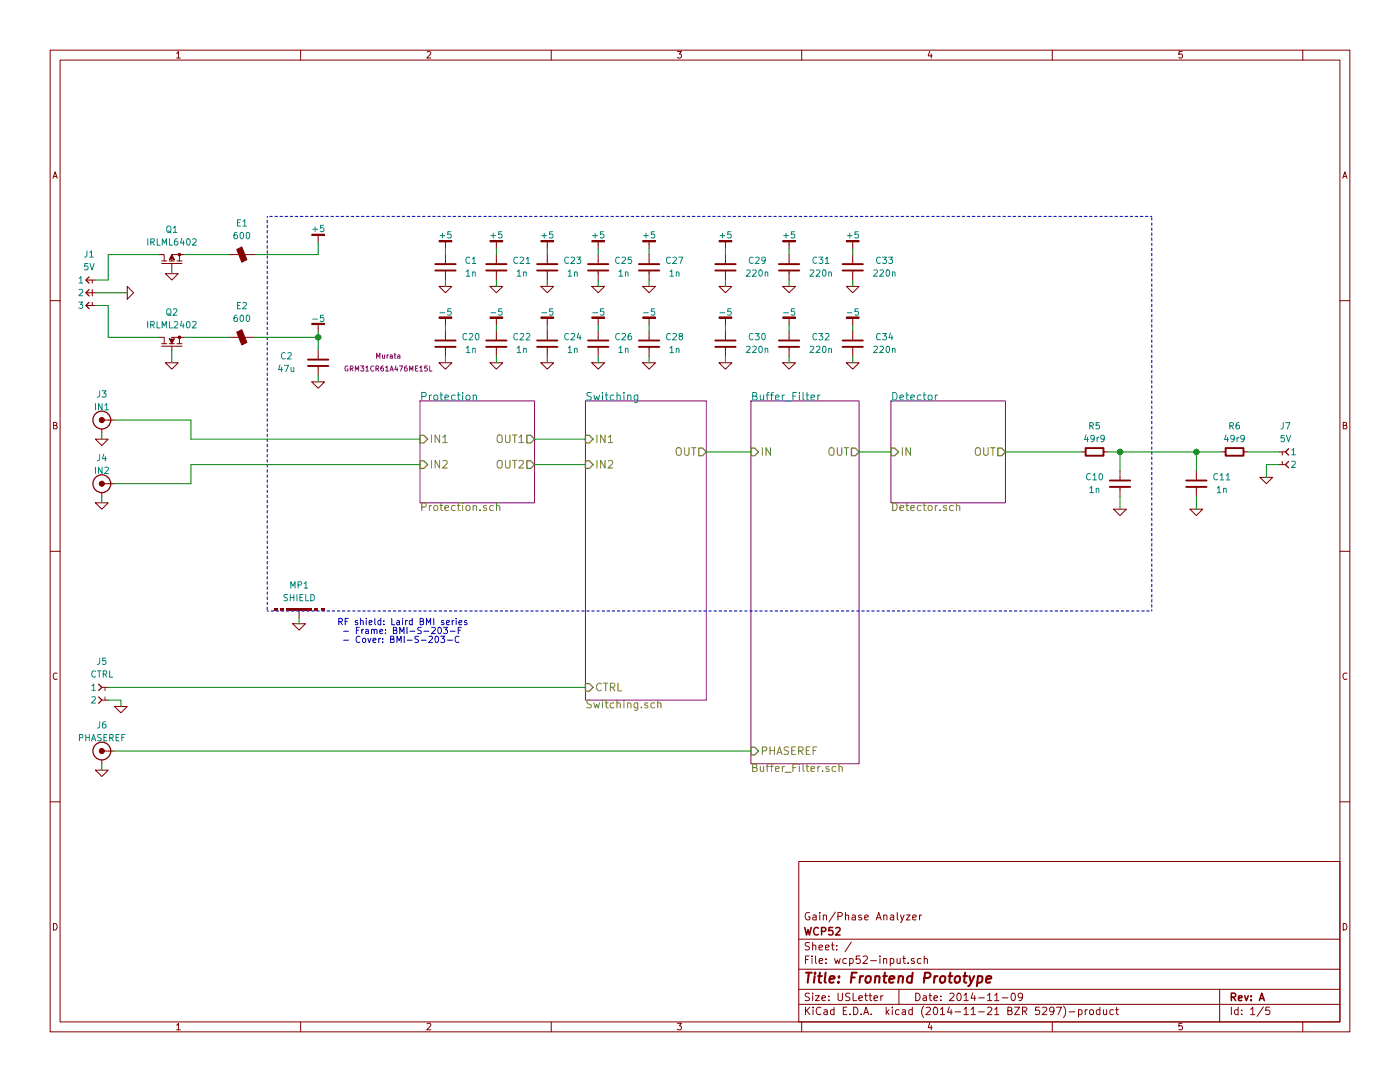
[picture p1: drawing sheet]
EESchema Schematic File Version 2
LIBS:1N
LIBS:1N-SMD
LIBS:2N
LIBS:2N-SMD
LIBS:4000
LIBS:7400
LIBS:ad
LIBS:altera
LIBS:atmel
LIBS:capacitors
LIBS:conn
LIBS:diodesinc
LIBS:display
LIBS:electromech
LIBS:fairchild_ic
LIBS:fairchild_semi
LIBS:ftdi
LIBS:ic_template
LIBS:inductors
LIBS:infineon
LIBS:intersil
LIBS:irf
LIBS:ixys
LIBS:lattice
LIBS:ltc
LIBS:maxim
LIBS:mechanical
LIBS:microchip
LIBS:nxp_ic
LIBS:nxp_semi
LIBS:onsemi
LIBS:passive
LIBS:power
LIBS:resistors
LIBS:russian-nixies
LIBS:semi
LIBS:silabs
LIBS:skyworks
LIBS:st_ic
LIBS:st_semi
LIBS:supertex
LIBS:symbol
LIBS:texas
LIBS:vishay_semi
LIBS:wcp52-input-cache
EELAYER 25 0
EELAYER END
$Descr USLetter 11000 8500
encoding utf-8
Sheet 1 5
Title "Frontend Prototype"
Date "2014-11-09"
Rev "A"
Comp "WCP52"
Comment1 "Gain/Phase Analyzer"
Comment2 ""
Comment3 ""
Comment4 ""
$EndDescr
$Comp
L COAX J4
U 1 1
P 800 3800
F 0 "J4" H 800 4000 50  0000 C CNN
F 1 "IN2" H 800 3900 50  0000 C CNN
F 2 "conn:CONN-2_CONSMA001" H 800 3800 50  0001 C CNN
F 3 "" H 800 3800 50  0000 C CNN
	1    800  3800
	1    0    0    -1  
$EndComp
$Comp
L PMV160UP Q1
U 1 1
P 1350 2050
F 0 "Q1" V 1600 2050 50  0000 C CNN
F 1 "IRLML6402" V 1500 2050 50  0000 C CNN
F 2 "IPC-semi-nominal:SOT-23" H 1350 2050 60  0001 C CNN
F 3 "" H 1350 2050 60  0000 C CNN
	1    1350 2050
	0    1    -1   0   
$EndComp
$Comp
L GND #PWR01
U 1 1
P 1350 2150
F 0 "#PWR01" H 1350 2150 30  0001 C CNN
F 1 "GND" H 1350 2080 30  0001 C CNN
F 2 "" H 1350 2150 60  0000 C CNN
F 3 "" H 1350 2150 60  0000 C CNN
	1    1350 2150
	1    0    0    -1  
$EndComp
$Comp
L HEAD-F2 J7
U 1 1
P 10100 3550
F 0 "J7" H 10100 3750 50  0000 C CNN
F 1 "5V" H 10100 3650 50  0000 C CNN
F 2 "conn:CONN_2-SIL" H 10100 3550 50  0001 C CNN
F 3 "" H 10100 3550 50  0000 C CNN
	1    10100 3550
	1    0    0    -1  
$EndComp
$Comp
L GND #PWR02
U 1 1
P 9950 3750
F 0 "#PWR02" H 9950 3750 30  0001 C CNN
F 1 "GND" H 9950 3680 30  0001 C CNN
F 2 "" H 9950 3750 60  0000 C CNN
F 3 "" H 9950 3750 60  0000 C CNN
	1    9950 3750
	1    0    0    -1  
$EndComp
$Comp
L R-0402 R5
U 1 1
P 8600 3550
F 0 "R5" V 8400 3550 50  0000 C CNN
F 1 "49r9" V 8500 3550 50  0000 C CNN
F 2 "IPC7351-Nominal:RESC1005X40" H 8600 3600 60  0001 C CNN
F 3 "" H 8600 3600 60  0000 C CNN
	1    8600 3550
	0    -1   1    0   
$EndComp
$Comp
L R-0402 R6
U 1 1
P 9700 3550
F 0 "R6" V 9500 3550 50  0000 C CNN
F 1 "49r9" V 9600 3550 50  0000 C CNN
F 2 "IPC7351-Nominal:RESC1005X40" H 9700 3600 60  0001 C CNN
F 3 "" H 9700 3600 60  0000 C CNN
	1    9700 3550
	0    -1   1    0   
$EndComp
$Comp
L C-0402 C11
U 1 1
P 9400 3800
F 0 "C11" H 9600 3850 50  0000 C CNN
F 1 "1n" H 9600 3750 50  0000 C CNN
F 2 "IPC7351-Nominal:CAPC1005X55" H 9390 3775 60  0001 C CNN
F 3 "" H 9390 3775 60  0000 C CNN
	1    9400 3800
	1    0    0    -1  
$EndComp
$Comp
L GND #PWR03
U 1 1
P 9400 4000
F 0 "#PWR03" H 9400 4000 30  0001 C CNN
F 1 "GND" H 9400 3930 30  0001 C CNN
F 2 "" H 9400 4000 60  0000 C CNN
F 3 "" H 9400 4000 60  0000 C CNN
	1    9400 4000
	1    0    0    -1  
$EndComp
$Comp
L C-0402 C10
U 1 1
P 8800 3800
F 0 "C10" H 9000 3850 50  0000 C CNN
F 1 "1n" H 9000 3750 50  0000 C CNN
F 2 "IPC7351-Nominal:CAPC1005X55" H 8790 3775 60  0001 C CNN
F 3 "" H 8790 3775 60  0000 C CNN
	1    8800 3800
	-1   0    0    -1  
$EndComp
$Comp
L GND #PWR04
U 1 1
P 8800 4000
F 0 "#PWR04" H 8800 4000 30  0001 C CNN
F 1 "GND" H 8800 3930 30  0001 C CNN
F 2 "" H 8800 4000 60  0000 C CNN
F 3 "" H 8800 4000 60  0000 C CNN
	1    8800 4000
	1    0    0    -1  
$EndComp
$Comp
L SHIELD MP1
U 1 1
P 2350 4800
F 0 "MP1" H 2350 5000 50  0000 C CNN
F 1 "SHIELD" H 2350 4900 50  0000 C CNN
F 2 "" H 2350 4800 50  0001 C CNN
F 3 "" H 2350 4800 50  0000 C CNN
	1    2350 4800
	1    0    0    -1  
$EndComp
$Comp
L GND #PWR05
U 1 1
P 2350 4900
F 0 "#PWR05" H 2350 4900 30  0001 C CNN
F 1 "GND" H 2350 4830 30  0001 C CNN
F 2 "" H 2350 4900 60  0000 C CNN
F 3 "" H 2350 4900 60  0000 C CNN
	1    2350 4900
	1    0    0    -1  
$EndComp
Text Notes 2650 5050 0    50   ~ 0
RF shield: Laird BMI series\n - Frame: BMI-S-203-F\n - Cover: BMI-S-203-C
$Comp
L COAX J3
U 1 1
P 800 3300
F 0 "J3" H 800 3500 50  0000 C CNN
F 1 "IN1" H 800 3400 50  0000 C CNN
F 2 "conn:CONN-2_CONSMA001" H 800 3300 50  0001 C CNN
F 3 "" H 800 3300 50  0000 C CNN
	1    800  3300
	1    0    0    -1  
$EndComp
$Comp
L GND #PWR06
U 1 1
P 1350 2850
F 0 "#PWR06" H 1350 2850 30  0001 C CNN
F 1 "GND" H 1350 2780 30  0001 C CNN
F 2 "" H 1350 2850 60  0000 C CNN
F 3 "" H 1350 2850 60  0000 C CNN
	1    1350 2850
	1    0    0    -1  
$EndComp
$Comp
L BEAD E2
U 1 1
P 1900 2650
F 0 "E2" H 1900 2400 50  0000 C CNN
F 1 "600" H 1900 2500 50  0000 C CNN
F 2 "IPC7351-Nominal:INDC1005X60" H 1900 2700 60  0001 C CNN
F 3 "" H 1900 2700 60  0000 C CNN
F 4 "BK1005HS601-T" H 1900 2650 60  0001 C CNN "PN"
F 5 "Value" H 1900 2650 60  0001 C CNN "Manuf"
	1    1900 2650
	1    0    0    1   
$EndComp
$Comp
L C-1206 C2
U 1 1
P 2500 2850
F 0 "C2" H 2750 2900 50  0000 C CNN
F 1 "47u" H 2750 2800 50  0000 C CNN
F 2 "IPC7351-Nominal:CAPC3216X70" H 2490 2825 60  0001 C CNN
F 3 "" H 2490 2825 60  0000 C CNN
F 4 "GRM31CR61A476ME15L" H 1950 2800 40  0000 C CNN "PN"
F 5 "Murata" H 1950 2900 40  0000 C CNN "Manuf"
	1    2500 2850
	-1   0    0    -1  
$EndComp
$Comp
L GND #PWR07
U 1 1
P 2500 3000
F 0 "#PWR07" H 2500 3000 30  0001 C CNN
F 1 "GND" H 2500 2930 30  0001 C CNN
F 2 "" H 2500 3000 60  0000 C CNN
F 3 "" H 2500 3000 60  0000 C CNN
	1    2500 3000
	1    0    0    -1  
$EndComp
$Comp
L -5 #PWR08
U 1 1
P 2500 2600
F 0 "#PWR08" H 2500 2550 30  0001 C CNN
F 1 "-5" H 2500 2500 50  0000 C CNN
F 2 "" H 2500 2600 60  0000 C CNN
F 3 "" H 2500 2600 60  0000 C CNN
	1    2500 2600
	-1   0    0    1   
$EndComp
$Comp
L 2N7002 Q2
U 1 1
P 1350 2700
F 0 "Q2" V 1600 2700 50  0000 C CNN
F 1 "IRLML2402" V 1500 2700 50  0000 C CNN
F 2 "IPC-semi-nominal:SOT-23" H 1350 2700 60  0001 C CNN
F 3 "" H 1350 2700 60  0000 C CNN
	1    1350 2700
	0    -1   -1   0   
$EndComp
$Sheet
S 3300 3150 900  800 
U 545E724D
F0 "Protection" 60
F1 "Protection.sch" 60
F2 "IN1" I L 3300 3450 60 
F3 "IN2" I L 3300 3650 60 
F4 "OUT1" O R 4200 3450 60 
F5 "OUT2" O R 4200 3650 60 
$EndSheet
$Sheet
S 4600 3150 950  2350
U 545E8A72
F0 "Switching" 60
F1 "Switching.sch" 60
F2 "IN1" I L 4600 3450 60 
F3 "IN2" I L 4600 3650 60 
F4 "CTRL" I L 4600 5400 60 
F5 "OUT" O R 5550 3550 60 
$EndSheet
$Sheet
S 7000 3150 900  800 
U 545ED0EF
F0 "Detector" 60
F1 "Detector.sch" 60
F2 "IN" I L 7000 3550 60 
F3 "OUT" O R 7900 3550 60 
$EndSheet
$Comp
L GND #PWR09
U 1 1
P 800 3950
F 0 "#PWR09" H 800 3950 30  0001 C CNN
F 1 "GND" H 800 3880 30  0001 C CNN
F 2 "" H 800 3950 60  0000 C CNN
F 3 "" H 800 3950 60  0000 C CNN
	1    800  3950
	1    0    0    -1  
$EndComp
$Comp
L GND #PWR010
U 1 1
P 800 3450
F 0 "#PWR010" H 800 3450 30  0001 C CNN
F 1 "GND" H 800 3380 30  0001 C CNN
F 2 "" H 800 3450 60  0000 C CNN
F 3 "" H 800 3450 60  0000 C CNN
	1    800  3450
	1    0    0    -1  
$EndComp
$Comp
L HEAD-F2 J5
U 1 1
P 800 5400
F 0 "J5" H 800 5600 50  0000 C CNN
F 1 "CTRL" H 800 5500 50  0000 C CNN
F 2 "conn:CONN_2-SIL" H 800 5400 50  0001 C CNN
F 3 "" H 800 5400 50  0000 C CNN
	1    800  5400
	-1   0    0    -1  
$EndComp
$Comp
L GND #PWR011
U 1 1
P 950 5550
F 0 "#PWR011" H 950 5550 30  0001 C CNN
F 1 "GND" H 950 5480 30  0001 C CNN
F 2 "" H 950 5550 60  0000 C CNN
F 3 "" H 950 5550 60  0000 C CNN
	1    950  5550
	1    0    0    -1  
$EndComp
$Sheet
S 5900 3150 850  2850
U 545EAADF
F0 "Buffer_Filter" 60
F1 "Buffer_Filter.sch" 60
F2 "IN" I L 5900 3550 60 
F3 "PHASEREF" I L 5900 5900 60 
F4 "OUT" O R 6750 3550 60 
$EndSheet
$Comp
L COAX J6
U 1 1
P 800 5900
F 0 "J6" H 800 6100 50  0000 C CNN
F 1 "PHASEREF" H 800 6000 50  0000 C CNN
F 2 "conn:CONN-2_CONSMA001" H 800 5900 50  0001 C CNN
F 3 "" H 800 5900 50  0000 C CNN
	1    800  5900
	1    0    0    -1  
$EndComp
$Comp
L GND #PWR012
U 1 1
P 800 6050
F 0 "#PWR012" H 800 6050 30  0001 C CNN
F 1 "GND" H 800 5980 30  0001 C CNN
F 2 "" H 800 6050 60  0000 C CNN
F 3 "" H 800 6050 60  0000 C CNN
	1    800  6050
	1    0    0    -1  
$EndComp
Wire Wire Line
	1250 2000 850  2000
Wire Wire Line
	1450 2000 1800 2000
Wire Wire Line
	1350 2150 1350 2100
Wire Wire Line
	9950 3750 9950 3650
Wire Wire Line
	9950 3650 10050 3650
Wire Wire Line
	9800 3550 10050 3550
Wire Wire Line
	8700 3550 9600 3550
Wire Wire Line
	9400 3700 9400 3550
Connection ~ 9400 3550
Wire Wire Line
	9400 4000 9400 3900
Wire Wire Line
	8800 3700 8800 3550
Connection ~ 8800 3550
Wire Wire Line
	8800 4000 8800 3900
Wire Notes Line
	9050 4800 9050 1700
Wire Notes Line
	9050 1700 2100 1700
Wire Notes Line
	2100 1700 2100 4800
Wire Notes Line
	2100 4800 9050 4800
Wire Wire Line
	2350 4900 2350 4850
Wire Wire Line
	1250 2650 850  2650
Wire Wire Line
	1350 2850 1350 2750
Wire Wire Line
	1800 2650 1450 2650
Wire Wire Line
	2500 2600 2500 2750
Wire Wire Line
	2500 2650 2000 2650
Wire Wire Line
	2500 3000 2500 2950
Connection ~ 2500 2650
Wire Wire Line
	7900 3550 8500 3550
Wire Wire Line
	4200 3450 4600 3450
Wire Wire Line
	4600 3650 4200 3650
Wire Wire Line
	4600 5400 850  5400
Wire Wire Line
	950  5550 950  5500
Wire Wire Line
	950  5500 850  5500
Wire Wire Line
	5900 3550 5550 3550
Wire Wire Line
	800  6050 800  6000
Wire Wire Line
	900  5900 5900 5900
Wire Wire Line
	900  3800 1500 3800
Wire Wire Line
	1500 3800 1500 3650
Wire Wire Line
	1500 3650 3300 3650
Wire Wire Line
	900  3300 1500 3300
Wire Wire Line
	1500 3300 1500 3450
Wire Wire Line
	1500 3450 3300 3450
Wire Wire Line
	800  3900 800  3950
Wire Wire Line
	800  3400 800  3450
Wire Wire Line
	2000 2000 2500 2000
$Comp
L +5 #PWR013
U 1 1
P 2500 1900
F 0 "#PWR013" H 2500 1950 30  0001 C CNN
F 1 "+5" H 2500 2000 50  0000 C CNN
F 2 "" H 2500 1900 60  0000 C CNN
F 3 "" H 2500 1900 60  0000 C CNN
	1    2500 1900
	1    0    0    -1  
$EndComp
Wire Wire Line
	7000 3550 6750 3550
$Comp
L BEAD E1
U 1 1
P 1900 2000
F 0 "E1" H 1900 1750 50  0000 C CNN
F 1 "600" H 1900 1850 50  0000 C CNN
F 2 "IPC7351-Nominal:INDC1005X60" H 1900 2050 60  0001 C CNN
F 3 "" H 1900 2050 60  0000 C CNN
F 4 "BK1005HS601-T" H 1900 2000 60  0001 C CNN "PN"
F 5 "Value" H 1900 2000 60  0001 C CNN "Manuf"
	1    1900 2000
	1    0    0    1   
$EndComp
Wire Wire Line
	2500 2000 2500 1900
$Comp
L HEAD-M3 J1
U 1 1
P 700 2200
F 0 "J1" H 700 2400 50  0000 C CNN
F 1 "5V" H 700 2300 50  0000 C CNN
F 2 "conn:CONN_3-SIL" H 700 2200 50  0001 C CNN
F 3 "" H 700 2200 50  0000 C CNN
	1    700  2200
	-1   0    0    -1  
$EndComp
Wire Wire Line
	750  2200 850  2200
Wire Wire Line
	850  2200 850  2000
Wire Wire Line
	750  2400 850  2400
Wire Wire Line
	850  2400 850  2650
$Comp
L GND #PWR014
U 1 1
P 1000 2300
F 0 "#PWR014" H 1000 2300 30  0001 C CNN
F 1 "GND" H 1000 2230 30  0001 C CNN
F 2 "" H 1000 2300 60  0000 C CNN
F 3 "" H 1000 2300 60  0000 C CNN
	1    1000 2300
	0    -1   -1   0   
$EndComp
Wire Wire Line
	750  2300 1000 2300
$Comp
L C-0402 C1
U 1 1
P 3500 2100
F 0 "C1" H 3700 2150 50  0000 C CNN
F 1 "1n" H 3700 2050 50  0000 C CNN
F 2 "IPC7351-Nominal:CAPC1005X55" H 3490 2075 60  0001 C CNN
F 3 "" H 3490 2075 60  0000 C CNN
	1    3500 2100
	1    0    0    -1  
$EndComp
$Comp
L +5 #PWR015
U 1 1
P 3500 1950
F 0 "#PWR015" H 3500 2000 30  0001 C CNN
F 1 "+5" H 3500 2050 50  0000 C CNN
F 2 "" H 3500 1950 60  0000 C CNN
F 3 "" H 3500 1950 60  0000 C CNN
	1    3500 1950
	1    0    0    -1  
$EndComp
Wire Wire Line
	3500 1950 3500 2000
$Comp
L GND #PWR016
U 1 1
P 3500 2250
F 0 "#PWR016" H 3500 2250 30  0001 C CNN
F 1 "GND" H 3500 2180 30  0001 C CNN
F 2 "" H 3500 2250 60  0000 C CNN
F 3 "" H 3500 2250 60  0000 C CNN
	1    3500 2250
	1    0    0    -1  
$EndComp
Wire Wire Line
	3500 2250 3500 2200
$Comp
L C-0402 C21
U 1 1
P 3900 2100
F 0 "C21" H 4100 2150 50  0000 C CNN
F 1 "1n" H 4100 2050 50  0000 C CNN
F 2 "IPC7351-Nominal:CAPC1005X55" H 3890 2075 60  0001 C CNN
F 3 "" H 3890 2075 60  0000 C CNN
	1    3900 2100
	1    0    0    -1  
$EndComp
$Comp
L +5 #PWR017
U 1 1
P 3900 1950
F 0 "#PWR017" H 3900 2000 30  0001 C CNN
F 1 "+5" H 3900 2050 50  0000 C CNN
F 2 "" H 3900 1950 60  0000 C CNN
F 3 "" H 3900 1950 60  0000 C CNN
	1    3900 1950
	1    0    0    -1  
$EndComp
Wire Wire Line
	3900 1950 3900 2000
$Comp
L GND #PWR018
U 1 1
P 3900 2250
F 0 "#PWR018" H 3900 2250 30  0001 C CNN
F 1 "GND" H 3900 2180 30  0001 C CNN
F 2 "" H 3900 2250 60  0000 C CNN
F 3 "" H 3900 2250 60  0000 C CNN
	1    3900 2250
	1    0    0    -1  
$EndComp
Wire Wire Line
	3900 2250 3900 2200
$Comp
L C-0402 C23
U 1 1
P 4300 2100
F 0 "C23" H 4500 2150 50  0000 C CNN
F 1 "1n" H 4500 2050 50  0000 C CNN
F 2 "IPC7351-Nominal:CAPC1005X55" H 4290 2075 60  0001 C CNN
F 3 "" H 4290 2075 60  0000 C CNN
	1    4300 2100
	1    0    0    -1  
$EndComp
$Comp
L +5 #PWR019
U 1 1
P 4300 1950
F 0 "#PWR019" H 4300 2000 30  0001 C CNN
F 1 "+5" H 4300 2050 50  0000 C CNN
F 2 "" H 4300 1950 60  0000 C CNN
F 3 "" H 4300 1950 60  0000 C CNN
	1    4300 1950
	1    0    0    -1  
$EndComp
Wire Wire Line
	4300 1950 4300 2000
$Comp
L GND #PWR020
U 1 1
P 4300 2250
F 0 "#PWR020" H 4300 2250 30  0001 C CNN
F 1 "GND" H 4300 2180 30  0001 C CNN
F 2 "" H 4300 2250 60  0000 C CNN
F 3 "" H 4300 2250 60  0000 C CNN
	1    4300 2250
	1    0    0    -1  
$EndComp
Wire Wire Line
	4300 2250 4300 2200
$Comp
L C-0402 C25
U 1 1
P 4700 2100
F 0 "C25" H 4900 2150 50  0000 C CNN
F 1 "1n" H 4900 2050 50  0000 C CNN
F 2 "IPC7351-Nominal:CAPC1005X55" H 4690 2075 60  0001 C CNN
F 3 "" H 4690 2075 60  0000 C CNN
	1    4700 2100
	1    0    0    -1  
$EndComp
$Comp
L +5 #PWR021
U 1 1
P 4700 1950
F 0 "#PWR021" H 4700 2000 30  0001 C CNN
F 1 "+5" H 4700 2050 50  0000 C CNN
F 2 "" H 4700 1950 60  0000 C CNN
F 3 "" H 4700 1950 60  0000 C CNN
	1    4700 1950
	1    0    0    -1  
$EndComp
Wire Wire Line
	4700 1950 4700 2000
$Comp
L GND #PWR022
U 1 1
P 4700 2250
F 0 "#PWR022" H 4700 2250 30  0001 C CNN
F 1 "GND" H 4700 2180 30  0001 C CNN
F 2 "" H 4700 2250 60  0000 C CNN
F 3 "" H 4700 2250 60  0000 C CNN
	1    4700 2250
	1    0    0    -1  
$EndComp
Wire Wire Line
	4700 2250 4700 2200
$Comp
L C-0402 C27
U 1 1
P 5100 2100
F 0 "C27" H 5300 2150 50  0000 C CNN
F 1 "1n" H 5300 2050 50  0000 C CNN
F 2 "IPC7351-Nominal:CAPC1005X55" H 5090 2075 60  0001 C CNN
F 3 "" H 5090 2075 60  0000 C CNN
	1    5100 2100
	1    0    0    -1  
$EndComp
$Comp
L +5 #PWR023
U 1 1
P 5100 1950
F 0 "#PWR023" H 5100 2000 30  0001 C CNN
F 1 "+5" H 5100 2050 50  0000 C CNN
F 2 "" H 5100 1950 60  0000 C CNN
F 3 "" H 5100 1950 60  0000 C CNN
	1    5100 1950
	1    0    0    -1  
$EndComp
Wire Wire Line
	5100 1950 5100 2000
$Comp
L GND #PWR024
U 1 1
P 5100 2250
F 0 "#PWR024" H 5100 2250 30  0001 C CNN
F 1 "GND" H 5100 2180 30  0001 C CNN
F 2 "" H 5100 2250 60  0000 C CNN
F 3 "" H 5100 2250 60  0000 C CNN
	1    5100 2250
	1    0    0    -1  
$EndComp
Wire Wire Line
	5100 2250 5100 2200
$Comp
L C-0402 C20
U 1 1
P 3500 2700
F 0 "C20" H 3700 2750 50  0000 C CNN
F 1 "1n" H 3700 2650 50  0000 C CNN
F 2 "IPC7351-Nominal:CAPC1005X55" H 3490 2675 60  0001 C CNN
F 3 "" H 3490 2675 60  0000 C CNN
	1    3500 2700
	1    0    0    -1  
$EndComp
Wire Wire Line
	3500 2550 3500 2600
$Comp
L GND #PWR025
U 1 1
P 3500 2850
F 0 "#PWR025" H 3500 2850 30  0001 C CNN
F 1 "GND" H 3500 2780 30  0001 C CNN
F 2 "" H 3500 2850 60  0000 C CNN
F 3 "" H 3500 2850 60  0000 C CNN
	1    3500 2850
	1    0    0    -1  
$EndComp
Wire Wire Line
	3500 2850 3500 2800
$Comp
L C-0402 C22
U 1 1
P 3900 2700
F 0 "C22" H 4100 2750 50  0000 C CNN
F 1 "1n" H 4100 2650 50  0000 C CNN
F 2 "IPC7351-Nominal:CAPC1005X55" H 3890 2675 60  0001 C CNN
F 3 "" H 3890 2675 60  0000 C CNN
	1    3900 2700
	1    0    0    -1  
$EndComp
Wire Wire Line
	3900 2550 3900 2600
$Comp
L GND #PWR026
U 1 1
P 3900 2850
F 0 "#PWR026" H 3900 2850 30  0001 C CNN
F 1 "GND" H 3900 2780 30  0001 C CNN
F 2 "" H 3900 2850 60  0000 C CNN
F 3 "" H 3900 2850 60  0000 C CNN
	1    3900 2850
	1    0    0    -1  
$EndComp
Wire Wire Line
	3900 2850 3900 2800
$Comp
L C-0402 C24
U 1 1
P 4300 2700
F 0 "C24" H 4500 2750 50  0000 C CNN
F 1 "1n" H 4500 2650 50  0000 C CNN
F 2 "IPC7351-Nominal:CAPC1005X55" H 4290 2675 60  0001 C CNN
F 3 "" H 4290 2675 60  0000 C CNN
	1    4300 2700
	1    0    0    -1  
$EndComp
Wire Wire Line
	4300 2550 4300 2600
$Comp
L GND #PWR027
U 1 1
P 4300 2850
F 0 "#PWR027" H 4300 2850 30  0001 C CNN
F 1 "GND" H 4300 2780 30  0001 C CNN
F 2 "" H 4300 2850 60  0000 C CNN
F 3 "" H 4300 2850 60  0000 C CNN
	1    4300 2850
	1    0    0    -1  
$EndComp
Wire Wire Line
	4300 2850 4300 2800
$Comp
L C-0402 C26
U 1 1
P 4700 2700
F 0 "C26" H 4900 2750 50  0000 C CNN
F 1 "1n" H 4900 2650 50  0000 C CNN
F 2 "IPC7351-Nominal:CAPC1005X55" H 4690 2675 60  0001 C CNN
F 3 "" H 4690 2675 60  0000 C CNN
	1    4700 2700
	1    0    0    -1  
$EndComp
Wire Wire Line
	4700 2550 4700 2600
$Comp
L GND #PWR028
U 1 1
P 4700 2850
F 0 "#PWR028" H 4700 2850 30  0001 C CNN
F 1 "GND" H 4700 2780 30  0001 C CNN
F 2 "" H 4700 2850 60  0000 C CNN
F 3 "" H 4700 2850 60  0000 C CNN
	1    4700 2850
	1    0    0    -1  
$EndComp
Wire Wire Line
	4700 2850 4700 2800
$Comp
L C-0402 C28
U 1 1
P 5100 2700
F 0 "C28" H 5300 2750 50  0000 C CNN
F 1 "1n" H 5300 2650 50  0000 C CNN
F 2 "IPC7351-Nominal:CAPC1005X55" H 5090 2675 60  0001 C CNN
F 3 "" H 5090 2675 60  0000 C CNN
	1    5100 2700
	1    0    0    -1  
$EndComp
Wire Wire Line
	5100 2550 5100 2600
$Comp
L GND #PWR029
U 1 1
P 5100 2850
F 0 "#PWR029" H 5100 2850 30  0001 C CNN
F 1 "GND" H 5100 2780 30  0001 C CNN
F 2 "" H 5100 2850 60  0000 C CNN
F 3 "" H 5100 2850 60  0000 C CNN
	1    5100 2850
	1    0    0    -1  
$EndComp
Wire Wire Line
	5100 2850 5100 2800
$Comp
L -5 #PWR030
U 1 1
P 3500 2550
F 0 "#PWR030" H 3500 2500 30  0001 C CNN
F 1 "-5" H 3500 2450 50  0000 C CNN
F 2 "" H 3500 2550 60  0000 C CNN
F 3 "" H 3500 2550 60  0000 C CNN
	1    3500 2550
	-1   0    0    1   
$EndComp
$Comp
L -5 #PWR031
U 1 1
P 3900 2550
F 0 "#PWR031" H 3900 2500 30  0001 C CNN
F 1 "-5" H 3900 2450 50  0000 C CNN
F 2 "" H 3900 2550 60  0000 C CNN
F 3 "" H 3900 2550 60  0000 C CNN
	1    3900 2550
	-1   0    0    1   
$EndComp
$Comp
L -5 #PWR032
U 1 1
P 4300 2550
F 0 "#PWR032" H 4300 2500 30  0001 C CNN
F 1 "-5" H 4300 2450 50  0000 C CNN
F 2 "" H 4300 2550 60  0000 C CNN
F 3 "" H 4300 2550 60  0000 C CNN
	1    4300 2550
	-1   0    0    1   
$EndComp
$Comp
L -5 #PWR033
U 1 1
P 4700 2550
F 0 "#PWR033" H 4700 2500 30  0001 C CNN
F 1 "-5" H 4700 2450 50  0000 C CNN
F 2 "" H 4700 2550 60  0000 C CNN
F 3 "" H 4700 2550 60  0000 C CNN
	1    4700 2550
	-1   0    0    1   
$EndComp
$Comp
L -5 #PWR034
U 1 1
P 5100 2550
F 0 "#PWR034" H 5100 2500 30  0001 C CNN
F 1 "-5" H 5100 2450 50  0000 C CNN
F 2 "" H 5100 2550 60  0000 C CNN
F 3 "" H 5100 2550 60  0000 C CNN
	1    5100 2550
	-1   0    0    1   
$EndComp
$Comp
L C-0805 C29
U 1 1
P 5700 2100
F 0 "C29" H 5950 2150 50  0000 C CNN
F 1 "220n" H 5950 2050 50  0000 C CNN
F 2 "IPC7351-Nominal:CAPC2012X70" H 5690 2075 60  0001 C CNN
F 3 "" H 5690 2075 60  0000 C CNN
	1    5700 2100
	1    0    0    -1  
$EndComp
$Comp
L +5 #PWR035
U 1 1
P 5700 1950
F 0 "#PWR035" H 5700 2000 30  0001 C CNN
F 1 "+5" H 5700 2050 50  0000 C CNN
F 2 "" H 5700 1950 60  0000 C CNN
F 3 "" H 5700 1950 60  0000 C CNN
	1    5700 1950
	1    0    0    -1  
$EndComp
Wire Wire Line
	5700 1950 5700 2000
$Comp
L GND #PWR036
U 1 1
P 5700 2250
F 0 "#PWR036" H 5700 2250 30  0001 C CNN
F 1 "GND" H 5700 2180 30  0001 C CNN
F 2 "" H 5700 2250 60  0000 C CNN
F 3 "" H 5700 2250 60  0000 C CNN
	1    5700 2250
	1    0    0    -1  
$EndComp
Wire Wire Line
	5700 2250 5700 2200
$Comp
L C-0805 C31
U 1 1
P 6200 2100
F 0 "C31" H 6450 2150 50  0000 C CNN
F 1 "220n" H 6450 2050 50  0000 C CNN
F 2 "IPC7351-Nominal:CAPC2012X70" H 6190 2075 60  0001 C CNN
F 3 "" H 6190 2075 60  0000 C CNN
	1    6200 2100
	1    0    0    -1  
$EndComp
$Comp
L +5 #PWR037
U 1 1
P 6200 1950
F 0 "#PWR037" H 6200 2000 30  0001 C CNN
F 1 "+5" H 6200 2050 50  0000 C CNN
F 2 "" H 6200 1950 60  0000 C CNN
F 3 "" H 6200 1950 60  0000 C CNN
	1    6200 1950
	1    0    0    -1  
$EndComp
Wire Wire Line
	6200 1950 6200 2000
$Comp
L GND #PWR038
U 1 1
P 6200 2250
F 0 "#PWR038" H 6200 2250 30  0001 C CNN
F 1 "GND" H 6200 2180 30  0001 C CNN
F 2 "" H 6200 2250 60  0000 C CNN
F 3 "" H 6200 2250 60  0000 C CNN
	1    6200 2250
	1    0    0    -1  
$EndComp
Wire Wire Line
	6200 2250 6200 2200
$Comp
L C-0805 C33
U 1 1
P 6700 2100
F 0 "C33" H 6950 2150 50  0000 C CNN
F 1 "220n" H 6950 2050 50  0000 C CNN
F 2 "IPC7351-Nominal:CAPC2012X70" H 6690 2075 60  0001 C CNN
F 3 "" H 6690 2075 60  0000 C CNN
	1    6700 2100
	1    0    0    -1  
$EndComp
$Comp
L +5 #PWR039
U 1 1
P 6700 1950
F 0 "#PWR039" H 6700 2000 30  0001 C CNN
F 1 "+5" H 6700 2050 50  0000 C CNN
F 2 "" H 6700 1950 60  0000 C CNN
F 3 "" H 6700 1950 60  0000 C CNN
	1    6700 1950
	1    0    0    -1  
$EndComp
Wire Wire Line
	6700 1950 6700 2000
$Comp
L GND #PWR040
U 1 1
P 6700 2250
F 0 "#PWR040" H 6700 2250 30  0001 C CNN
F 1 "GND" H 6700 2180 30  0001 C CNN
F 2 "" H 6700 2250 60  0000 C CNN
F 3 "" H 6700 2250 60  0000 C CNN
	1    6700 2250
	1    0    0    -1  
$EndComp
Wire Wire Line
	6700 2250 6700 2200
$Comp
L C-0805 C30
U 1 1
P 5700 2700
F 0 "C30" H 5950 2750 50  0000 C CNN
F 1 "220n" H 5950 2650 50  0000 C CNN
F 2 "IPC7351-Nominal:CAPC2012X70" H 5690 2675 60  0001 C CNN
F 3 "" H 5690 2675 60  0000 C CNN
	1    5700 2700
	1    0    0    -1  
$EndComp
Wire Wire Line
	5700 2550 5700 2600
$Comp
L GND #PWR041
U 1 1
P 5700 2850
F 0 "#PWR041" H 5700 2850 30  0001 C CNN
F 1 "GND" H 5700 2780 30  0001 C CNN
F 2 "" H 5700 2850 60  0000 C CNN
F 3 "" H 5700 2850 60  0000 C CNN
	1    5700 2850
	1    0    0    -1  
$EndComp
Wire Wire Line
	5700 2850 5700 2800
$Comp
L C-0805 C32
U 1 1
P 6200 2700
F 0 "C32" H 6450 2750 50  0000 C CNN
F 1 "220n" H 6450 2650 50  0000 C CNN
F 2 "IPC7351-Nominal:CAPC2012X70" H 6190 2675 60  0001 C CNN
F 3 "" H 6190 2675 60  0000 C CNN
	1    6200 2700
	1    0    0    -1  
$EndComp
Wire Wire Line
	6200 2550 6200 2600
$Comp
L GND #PWR042
U 1 1
P 6200 2850
F 0 "#PWR042" H 6200 2850 30  0001 C CNN
F 1 "GND" H 6200 2780 30  0001 C CNN
F 2 "" H 6200 2850 60  0000 C CNN
F 3 "" H 6200 2850 60  0000 C CNN
	1    6200 2850
	1    0    0    -1  
$EndComp
Wire Wire Line
	6200 2850 6200 2800
$Comp
L C-0805 C34
U 1 1
P 6700 2700
F 0 "C34" H 6950 2750 50  0000 C CNN
F 1 "220n" H 6950 2650 50  0000 C CNN
F 2 "IPC7351-Nominal:CAPC2012X70" H 6690 2675 60  0001 C CNN
F 3 "" H 6690 2675 60  0000 C CNN
	1    6700 2700
	1    0    0    -1  
$EndComp
Wire Wire Line
	6700 2550 6700 2600
$Comp
L GND #PWR043
U 1 1
P 6700 2850
F 0 "#PWR043" H 6700 2850 30  0001 C CNN
F 1 "GND" H 6700 2780 30  0001 C CNN
F 2 "" H 6700 2850 60  0000 C CNN
F 3 "" H 6700 2850 60  0000 C CNN
	1    6700 2850
	1    0    0    -1  
$EndComp
Wire Wire Line
	6700 2850 6700 2800
$Comp
L -5 #PWR044
U 1 1
P 5700 2550
F 0 "#PWR044" H 5700 2500 30  0001 C CNN
F 1 "-5" H 5700 2450 50  0000 C CNN
F 2 "" H 5700 2550 60  0000 C CNN
F 3 "" H 5700 2550 60  0000 C CNN
	1    5700 2550
	-1   0    0    1   
$EndComp
$Comp
L -5 #PWR045
U 1 1
P 6200 2550
F 0 "#PWR045" H 6200 2500 30  0001 C CNN
F 1 "-5" H 6200 2450 50  0000 C CNN
F 2 "" H 6200 2550 60  0000 C CNN
F 3 "" H 6200 2550 60  0000 C CNN
	1    6200 2550
	-1   0    0    1   
$EndComp
$Comp
L -5 #PWR046
U 1 1
P 6700 2550
F 0 "#PWR046" H 6700 2500 30  0001 C CNN
F 1 "-5" H 6700 2450 50  0000 C CNN
F 2 "" H 6700 2550 60  0000 C CNN
F 3 "" H 6700 2550 60  0000 C CNN
	1    6700 2550
	-1   0    0    1   
$EndComp
$EndSCHEMATC
